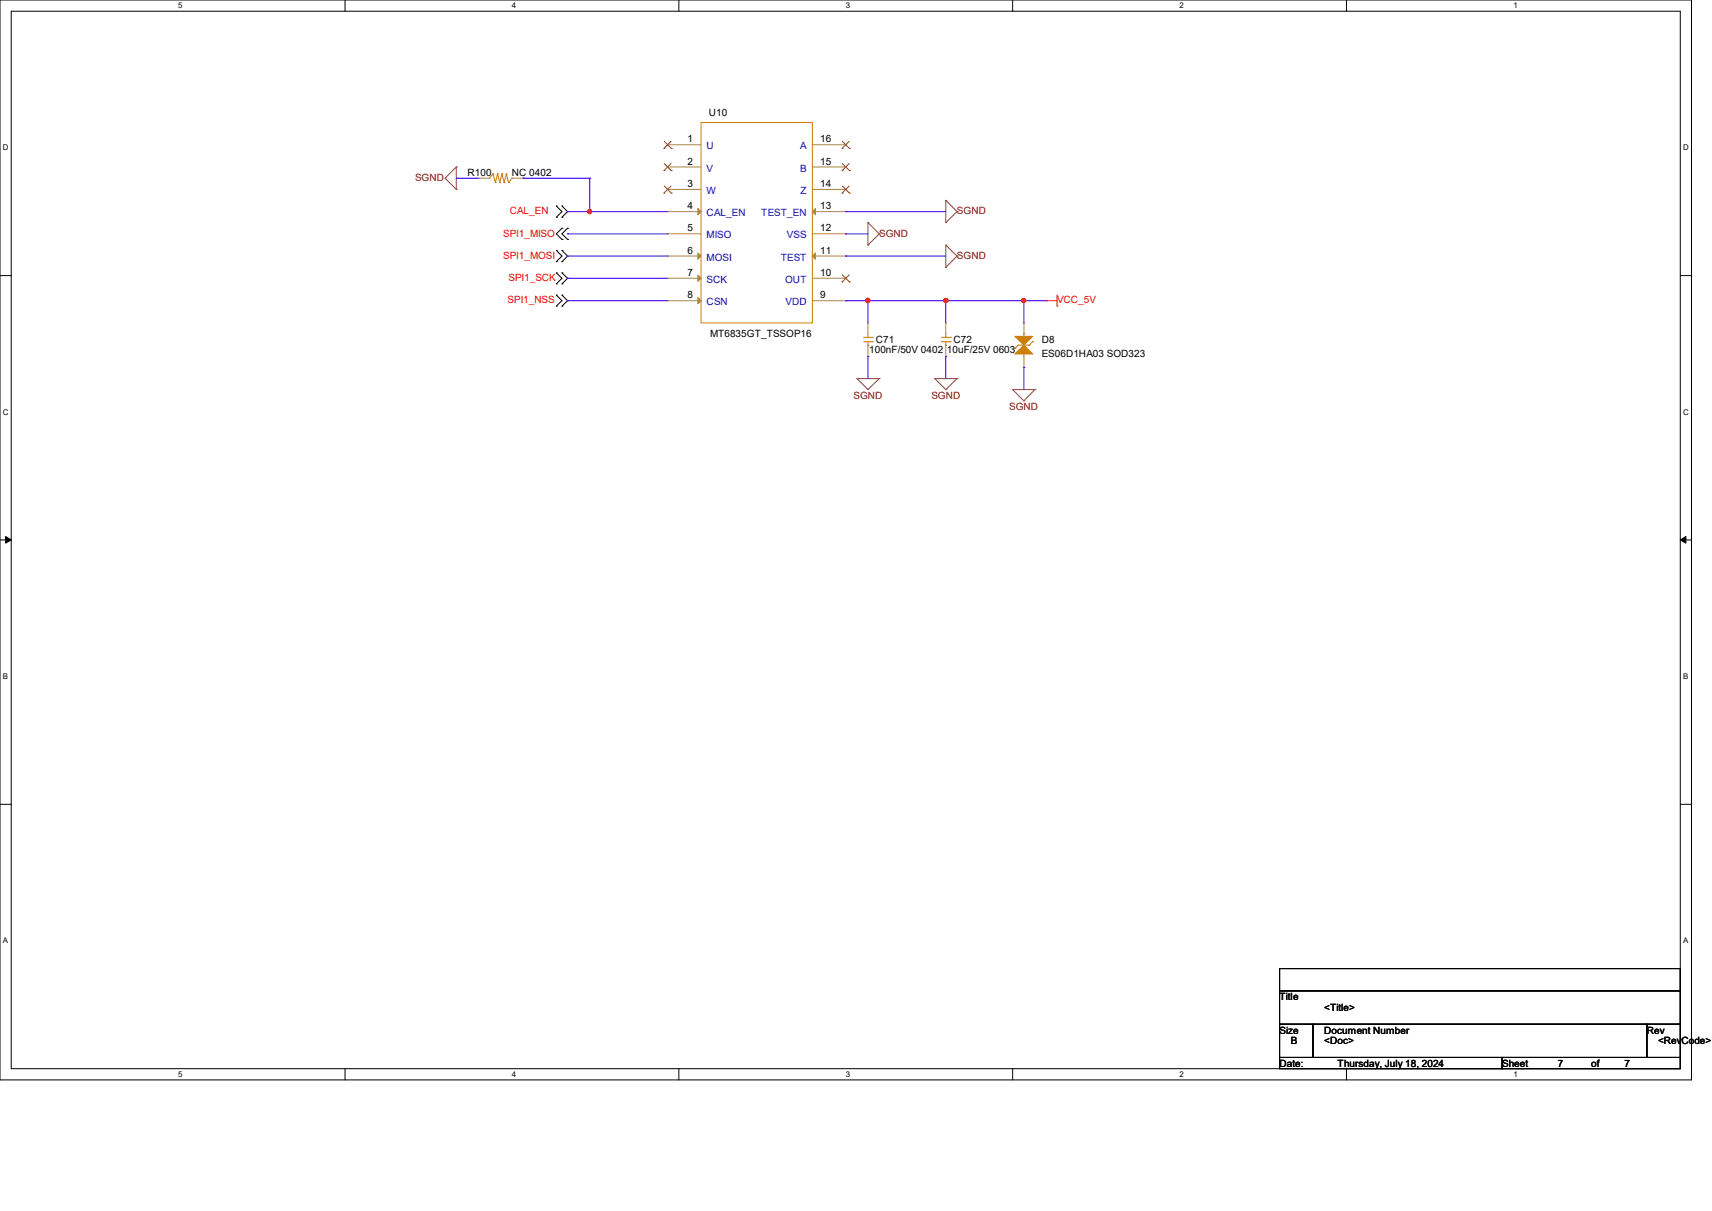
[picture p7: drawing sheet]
<svg xmlns="http://www.w3.org/2000/svg" width="297mm" height="210mm" viewBox="0 0 297 210" stroke-linecap="round" stroke-linejoin="round" font-family="sans-serif">
<path d="M0 0h293.5v187.3h-293.5zM1.9 1.9h289.6v183.4h-289.6z" fill="none" stroke="#000" stroke-width=".17"/>
<g fill="#fff">
<path d="M30.9 .2h.8v1.5h-.8z"/>
<path d="M30.9 185.5h.8v1.6h-.8z"/>
</g>
<path d="M59.9 0v1.9M59.9 185.3v2" fill="none" stroke="#000" stroke-width=".17"/>
<g fill="#fff">
<path d="M88.8 .2h.8v1.5h-.8z"/>
<path d="M88.8 185.5h.8v1.6h-.8z"/>
</g>
<path d="M117.8 0v1.9M117.8 185.3v2" fill="none" stroke="#000" stroke-width=".17"/>
<g fill="#fff">
<path d="M146.7 .2h.8v1.5h-.8z"/>
<path d="M146.7 185.5h.8v1.6h-.8z"/>
</g>
<path d="M175.7 0v1.9M175.7 185.3v2" fill="none" stroke="#000" stroke-width=".17"/>
<g fill="#fff">
<path d="M204.6 .2h.8v1.5h-.8z"/>
<path d="M204.6 185.5h.8v1.6h-.8z"/>
</g>
<path d="M233.6 0v1.9M233.6 185.3v2" fill="none" stroke="#000" stroke-width=".17"/>
<g fill="#fff">
<path d="M262.6 .2h.7v1.5h-.7z"/>
<path d="M262.6 185.5h.7v1.6h-.7z"/>
<path d="M.5 24.8h1v1.6h-1z"/>
<path d="M292 24.8h1v1.6h-1z"/>
<path d="M.5 70.7h1v1.5h-1z"/>
<path d="M292 70.7h1v1.5h-1z"/>
</g>
<path d="M0 47.8h1.9M291.5 47.8h2" fill="none" stroke="#000" stroke-width=".17"/>
<g fill="#fff">
<path d="M.5 116.5h.9v1.6h-.9z"/>
<path d="M292 116.5h.9v1.6h-.9z"/>
</g>
<path d="M0 93.6h1.9M291.5 93.6h2" fill="none" stroke="#000" stroke-width=".17"/>
<path d="M1 93l.9 .6-.9 .6zM291.5 93.6l1-.6v1.2z" fill="#000" stroke="#000" stroke-width=".17"/>
<g fill="#fff">
<path d="M.5 162.4h.9v1.5h-.9z"/>
<path d="M292 162.4h.9v1.5h-.9z"/>
</g>
<g fill="none" stroke="#000" stroke-width=".17">
<path d="M96.5 35.7h.1M96.5 37.7h.1M96.5 35.7l1 1-1 1M97.5 37.7h.1M97.5 35.7h.1M97.5 39.6h.1M97.5 35.7l1 1-1 1M97.5 39.6l-1 1 1 .9M98.5 39.6h.1M98.5 39.6l-1 1 1 .9M96.5 51.2h.1M96.5 53.1h.1"/>
<path d="M96.5 47.3h.1M96.5 49.2h.1M96.5 43.4h.1M96.5 45.4h.1M96.5 51.2l1 1-1 .9M96.5 47.3l1 1-1 .9M96.5 43.4l1 1-1 1M97.5 53.1h.1M97.5 51.2h.1M97.5 49.2h.1M97.5 47.3h.1M97.5 45.4h.1"/>
<path d="M97.5 43.4h.1M97.5 41.5h.1M97.5 51.2l1 1-1 .9M97.5 47.3l1 1-1 .9M97.5 43.4l1 1-1 1M98.5 41.5h.1M0 139.5h1.9M291.5 139.5h2M222 168h69.5v3.8h-69.5zM222 171.8h69.5v5.8h-69.5zM222 177.6h5.8v5.8h-5.8zM227.8 177.6h57.9v5.8h-57.9z"/>
<path d="M285.7 177.6h5.8v5.8h-5.8zM222 183.4h38.6v1.9h-38.6zM260.6 183.4h30.9v1.9h-30.9z"/>
</g>
<path d="M181.5 52.2h.1M181.5 52.2h1.9M183.4 53.1h.1M183.4 51.2v1.9" fill="none" stroke="#f00" stroke-width=".17"/>
<g fill="none" stroke="#804040" stroke-width=".17">
<path d="M77.2 30.9h.1M77.2 30.9l2 2M79.2 32.9h.1M79.2 29h.1M79.2 29v3.9M79.2 29l-2 1.9M150.6 38.6h.1M150.6 38.6v3.9M150.6 38.6l1.9 2M164.1 34.8h.1M164.1 38.6h.1M164.1 34.8v3.8"/>
<path d="M164.1 34.8l1.9 1.9M166 36.7h.1M166 36.7l-1.9 1.9M150.6 42.5h.1M152.5 40.6h.1M152.5 40.6l-1.9 1.9M164.1 42.5h.1M164.1 46.4h.1M164.1 42.5v3.9M164.1 42.5l1.9 1.9M166 44.4h.1M166 44.4l-1.9 2"/>
<path d="M148.7 65.7h.1M148.7 65.7h3.8M148.7 65.7l1.9 1.9M150.6 67.6h.1M152.5 65.7h.1M152.5 65.7l-1.9 1.9M162.2 65.7h.1M162.2 65.7h3.8M162.2 65.7l1.9 1.9M164.1 67.6h.1M166 65.7h.1M166 65.7l-1.9 1.9"/>
<path d="M175.7 67.6h.1M175.7 67.6h3.8M175.7 67.6l1.9 1.9M177.6 69.5h.1M179.5 67.6h.1M179.5 67.6l-1.9 1.9"/>
</g>
<g fill="none" stroke="#cc8006" stroke-width=".17">
<path d="M85.5 30.1h.1M85.5 30.1l-.5 .8M85.5 30.1l.4 1.6M85.9 31.7h.1M86.3 30.1h.1M86.3 30.1l-.4 1.6M86.3 30.1l.4 1.6M86.7 31.7h.1M87.1 30.1h.1M87.1 30.1l-.4 1.6M87.1 30.1l.4 1.6M87.5 31.7h.1"/>
<path d="M87.8 30.1h.1M87.8 30.1l-.3 1.6M87.8 30.1l.4 1.6M88.2 31.7h.1M88.8 30.9h.1M88.8 30.9l-.6 .8M121.6 21.3h19.3v34.7h-19.3zM149.8 58.5h1.5M149.8 59.3h1.5M150.6 58.5h.1M150.6 59.9h.1M150.6 57.9v.6"/>
<path d="M150.6 59.3v.6M151.3 58.5h.1M151.3 59.3h.1M163.3 58.5h1.6M163.3 59.3h1.6M164.1 58.5h.1M164.1 59.9h.1M164.1 57.9v.6M164.1 59.3v.6M164.9 58.5h.1M164.9 59.3h.1M177.6 57.9h.1"/>
<path d="M177.6 57.9v3.9M178.6 59.9h.1M178.6 59.9h-1.9l-.6 .6M179.2 59.3h.1M179.2 59.3l-.6 .6M176.1 60.5h.1"/>
</g>
<g fill="none" stroke="#a84" stroke-width=".17">
<path d="M83 30.9h.1M83 30.9h2M88.8 30.9h2M90.8 30.9h.1M115.8 25.1h.1M115.8 29h.1M115.8 32.9h.1M115.8 36.7h.1M115.8 25.1h5.8M115.8 29h5.8M115.8 32.9h5.8M115.8 36.7h5.8"/>
<path d="M140.9 25.1h5.8M140.9 29h5.8M140.9 32.9h5.8M140.9 36.7h5.8M146.7 36.7h.1M146.7 32.9h.1M146.7 29h.1M146.7 25.1h.1M115.8 40.6h.1M115.8 44.4h.1M115.8 48.3h.1M115.8 52.2h.1"/>
<path d="M115.8 40.6h5.8M115.8 44.4h5.8M115.8 48.3h5.8M115.8 52.2h5.8M140.9 40.6h5.8M140.9 44.4h5.8M140.9 48.3h5.8M140.9 52.2h5.8M146.7 52.2h.1M146.7 48.3h.1M146.7 44.4h.1M146.7 40.6h.1"/>
<path d="M150.6 56h.1M150.6 56v1.9M150.6 59.9v1.9M164.1 56h.1M164.1 56v1.9M164.1 59.9v1.9M177.6 56h.1M177.6 56v1.9M150.6 61.8h.1M164.1 61.8h.1M177.6 63.7h.1M177.6 61.8v1.9"/>
</g>
<g fill="none" stroke="#804000" stroke-width=".17">
<path d="M115.2 25.7h.1M115.2 29.6h.1M115.2 33.5h.1M115.2 24.5l1.3 1.2M115.2 28.4l1.3 1.2M115.2 32.3l1.3 1.2M116.4 24.5l-1.2 1.2M116.4 28.4l-1.2 1.2M116.4 32.3l-1.2 1.2M116.5 25.7h.1M116.5 29.6h.1M116.5 33.5h.1"/>
<path d="M146.1 33.5h.1M146.1 29.6h.1M146.1 25.7h.1M146.1 32.3l1.3 1.2M146.1 28.4l1.3 1.2M146.1 24.5l1.3 1.2M147.3 32.3l-1.2 1.2M147.3 28.4l-1.2 1.2M147.3 24.5l-1.2 1.2M147.4 33.5h.1M147.4 29.6h.1M147.4 25.7h.1"/>
<path d="M146.1 48.9h.1M146.1 47.7l1.3 1.2M147.3 47.7l-1.2 1.2M147.4 48.9h.1"/>
</g>
<g fill="#a84" stroke="#a84" stroke-width=".17">
<path d="M121.1 36.2l.5 .5-.5 .6z"/>
<path d="M121.1 43.9l.5 .5-.5 .6z"/>
<path d="M121.1 47.7l.5 .6-.5 .5z"/>
<path d="M121.1 51.6l.5 .6-.5 .5z"/>
<path d="M141.5 43.9v1.1l-.6-.6z"/>
<path d="M141.5 36.2v1.1l-.6-.6z"/>
</g>
<g fill="#cc8006" stroke="#cc8006" stroke-width=".17">
<path d="M176.1 61.4l1.5-1.5 1.6 1.5z"/>
<path d="M176.1 58.3h3.1l-1.6 1.6z"/>
</g>
<g fill="none" stroke="#4200ff" stroke-width=".17">
<path d="M79.2 30.9h.1M79.2 30.9h3.8M90.8 30.9h.1M90.8 30.9h11.5M98.5 36.7h.1M98.5 36.7h17.3M102.3 30.9h.1M102.3 36.7h.1M102.3 30.9v5.8M146.7 36.7h.1M146.7 36.7h17.4M98.5 40.6h.1"/>
<path d="M98.5 44.4h.1M98.5 48.3h.1M98.5 52.2h.1M98.5 44.4h17.3M98.5 40.6h17.3M98.5 52.2h17.3M98.5 48.3h17.3M146.7 44.4h.1M146.7 40.6h.1M146.7 52.2h.1M146.7 44.4h17.4M146.7 40.6h3.9"/>
<path d="M146.7 52.2h34.8M150.6 52.2h.1M150.6 52.2v3.8M164.1 52.2h.1M164.1 52.2v3.8M177.6 52.2h.1M177.6 52.2v3.8M150.6 61.8h.1M150.6 61.8v3.9M164.1 61.8h.1M164.1 61.8v3.9M177.6 63.7h.1"/>
<path d="M177.6 63.7v3.9"/>
</g>
<g fill="#f00" stroke="#f00" stroke-width=".17">
<circle cx="150.5" cy="52.1" r=".37"/>
<circle cx="164.1" cy="52.1" r=".37"/>
<circle cx="177.6" cy="52.1" r=".37"/>
<circle cx="102.3" cy="36.7" r=".37"/>
</g>
<g font-size="1.7">
<text x="123" y="20.2">U10</text>
<text x="119.3" y="24.7">1</text>
<text x="119.3" y="28.5">2</text>
<text x="142.3" y="28.5">15</text>
<text x="142.3" y="24.7">16</text>
<text x="81.1" y="30.6">R100</text>
<text x="88.8" y="30.6">NC 0402</text>
<text x="119.3" y="32.4">3</text>
<text x="142.3" y="32.4">14</text>
<text x="119.3" y="36.3">4</text>
<text x="119.3" y="40.1">5</text>
<text x="142.3" y="40.1">12</text>
<text x="142.3" y="36.3">13</text>
<text x="119.3" y="44">6</text>
<text x="119.3" y="47.8">7</text>
<text x="142.3" y="47.8">10</text>
<text x="142.3" y="44">11</text>
<text x="119.3" y="51.7">8</text>
<text x="142.3" y="51.7">9</text>
<text x="123.2" y="58.4">MT6835GT_TSSOP16</text>
<text x="151.9" y="59.5">C71</text>
<text x="165.4" y="59.5">C72</text>
<text x="180.7" y="59.5">D8</text>
<text x="150.8" y="61.3">100nF/50V 0402</text>
<text x="164.3" y="61.3">10uF/25V 0603</text>
<text x="180.7" y="61.8">ES06D1HA03 SOD323</text>
<text x="222" y="173.4">Title</text>
<text x="222" y="179.2">Size</text>
<text x="229.7" y="175.3">&lt;Title&gt;</text>
<text x="229.7" y="179.2">Document Number</text>
<text x="285.7" y="179.2">Rev</text>
<text x="222" y="185">Date:</text>
<text x="223.9" y="181.1">B</text>
<text x="229.7" y="181.1">&lt;Doc&gt;</text>
<text x="232.1" y="185">Thursday, July 18, 2024</text>
<text x="260.6" y="185">Sheet</text>
<text x="270.2" y="185">7</text>
<text x="276" y="185">of</text>
<text x="281.8" y="185">7</text>
<text x="287.7" y="181.1">&lt;RevCode&gt;</text>
</g>
<g font-size="1.7" fill="#00c">
<text x="122.6" y="25.9">U</text>
<text x="122.6" y="29.8">V</text>
<text x="138.8" y="29.8">B</text>
<text x="138.8" y="25.9">A</text>
<text x="122.6" y="33.7">W</text>
<text x="138.9" y="33.7">Z</text>
<text x="122.6" y="37.5">CAL_EN</text>
<text x="122.6" y="41.4">MISO</text>
<text x="132.1" y="37.5">TEST_EN</text>
<text x="136.5" y="41.4">VSS</text>
<text x="122.6" y="45.2">MOSI</text>
<text x="135.5" y="45.2">TEST</text>
<text x="122.6" y="49.1">SCK</text>
<text x="122.6" y="53">CSN</text>
<text x="136.2" y="49.1">OUT</text>
<text x="136.3" y="53">VDD</text>
</g>
<g font-size="1.7" fill="#800000">
<text x="72" y="31.4">SGND</text>
<text x="152.5" y="41">SGND</text>
<text x="166" y="37.1">SGND</text>
<text x="166" y="44.9">SGND</text>
<text x="148.1" y="69.2">SGND</text>
<text x="161.6" y="69.2">SGND</text>
<text x="175.1" y="71.1">SGND</text>
</g>
<g font-size="1.7" fill="#f00">
<text x="87.3" y="41">SPI1_MISO</text>
<text x="88.4" y="37.1">CAL_EN</text>
<text x="87.3" y="44.9">SPI1_MOSI</text>
<text x="88.1" y="52.6">SPI1_NSS</text>
<text x="88.2" y="48.7">SPI1_SCK</text>
<text x="183.4" y="52.6">VCC_5V</text>
</g>
<g font-size="1.4">
<text x="30.9" y="1.4">5</text>
<text x="88.8" y="1.4">4</text>
<text x="146.7" y="1.4">3</text>
<text x="204.6" y="1.4">2</text>
<text x="262.6" y="1.4">1</text>
<text x=".5" y="26.1">D</text>
<text x="292" y="26.1">D</text>
<text x=".5" y="71.9">C</text>
<text x="292" y="71.9">C</text>
<text x=".5" y="117.8">B</text>
<text x="292" y="117.8">B</text>
<text x=".5" y="163.6">A</text>
<text x="292" y="163.6">A</text>
<text x="30.9" y="186.8">5</text>
<text x="88.8" y="186.8">4</text>
<text x="146.7" y="186.8">3</text>
<text x="204.6" y="186.8">2</text>
<text x="262.6" y="186.8">1</text>
</g>
</svg>
